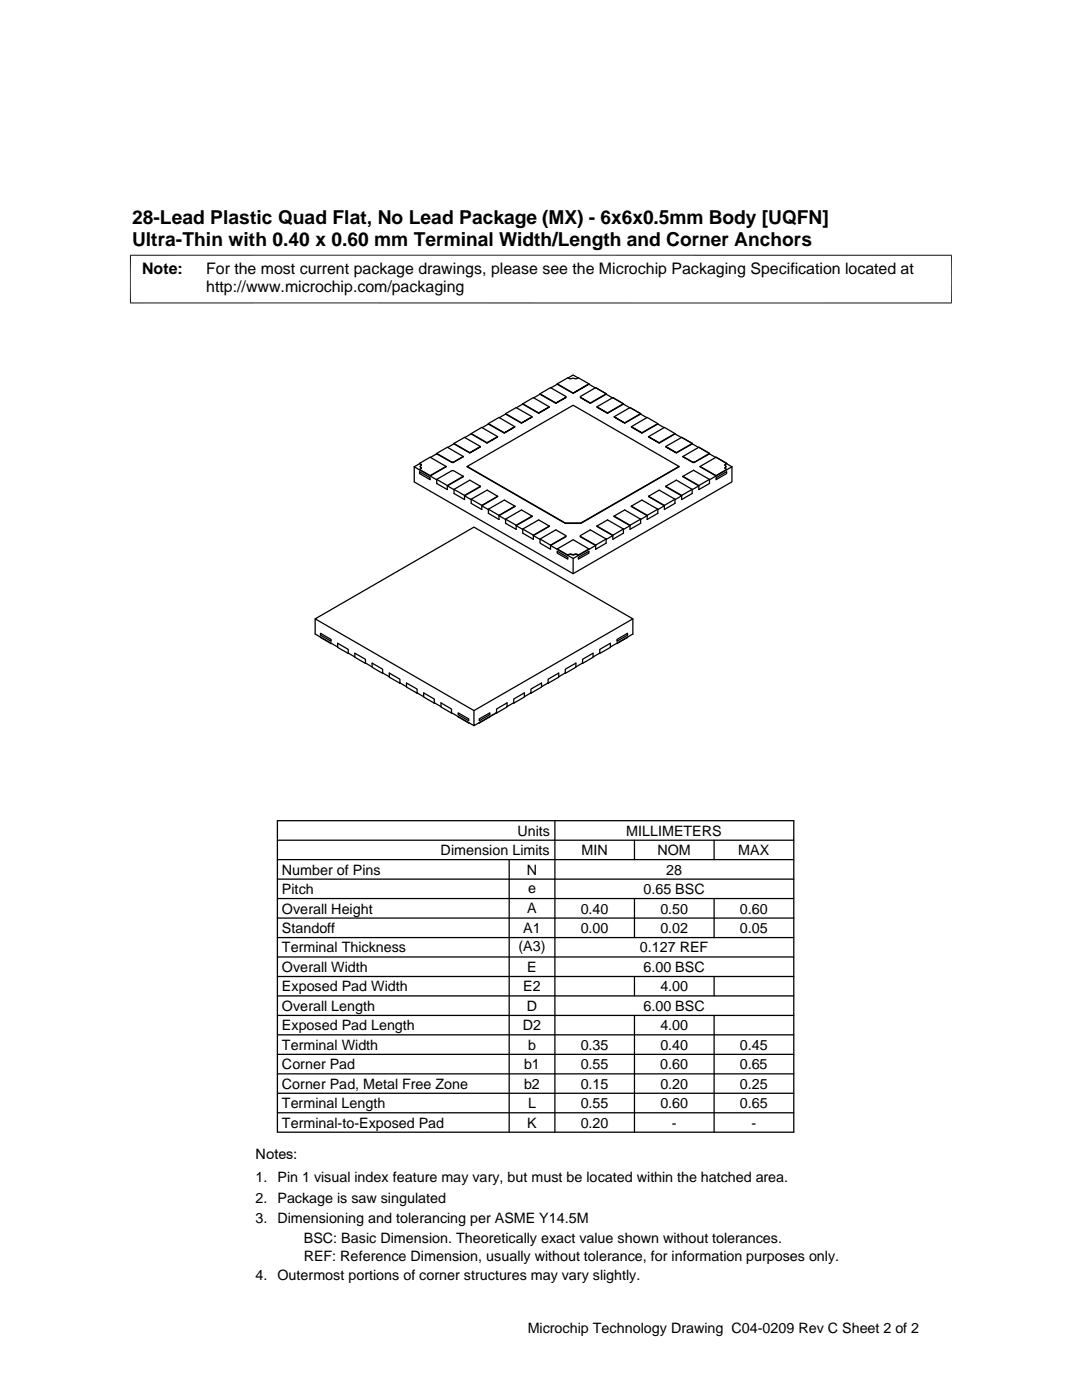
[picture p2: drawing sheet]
<svg xmlns="http://www.w3.org/2000/svg" width="216mm" height="279mm" viewBox="0 0 216 279" stroke-linecap="round" stroke-linejoin="round" font-family="sans-serif">
<g fill="none" stroke="#000" stroke-width=".25">
<path d="M107.7 78.7l-1.2 .7M107.7 78.7l2.2-1.3 3 1.7v.3l-2 1.1 2-1.2M107.7 78.7l3.2 1.8M107.7 78.6l3.2 1.8M111.2 76.7l-1.3 .7M111.2 76.7l2.1-1.3 .4 .2 .7-.1 .5 .1 .5-.2 3.4 2M111.2 76.7l3.2 1.8M111.2 76.6l3.2 1.8M113.4 75.4l1-.6 .9 .6M114.4 78.4l3.1-1.8zM118.9 77.4l2.1 1.3M118.9 77.4l2.1 1.2-3.2 1.8"/>
<path d="M118.9 77.4l-3.1 1.7v.3l2 1.1-2-1.2M121 78.7l-3.2 1.8M121 78.7l1.2 .7M122.3 79.4l-3.2 1.8M122.3 79.4l2.1 1.2M122.3 79.4l2.1 1.2-3.2 1.8M82.7 93.2v3l31.7 18.3 31.6-18.3v-3M82.7 93.2l4.4 2.6M83.7 92.5l.4 .3a.32 .32 0 0 0-.2 .3 .32 .32 0 0 0 .2 .3l-.4 .3M83.7 92.5l2.1-1.3 3.2 1.9M83.7 92.5h.1M83.7 93.7v.1"/>
<path d="M83.7 94.1l2.1 1.3v.3l-2.1-1.2zM83.9 93.1l.2 .3M84.1 92.8l-.4-.3-1 .7M87.1 90.6l-1.2 .7M87.1 90.5l3.1 1.7M87.1 90.6l3.1 1.7M87.1 90.6l2.2-1.3 3.1 1.8M87.1 95.7v.8l2.2 1.2v-.8M87.1 95.7l2.2 1.2M89 93.1l-3.2 1.9-2.1-1.3M89 93.1l-3.2 1.8M90.2 92.2h.2"/>
<path d="M90.2 92.2l.2 .1M90.4 92.2l2-1.1-2 1.2M90.4 92.2v.1M90.6 88.6l-1.3 .7M90.6 88.6l2.1-1.3 3.2 1.8M90.6 88.6l3.1 1.8M90.6 88.5l3.1 1.8M90.6 97.7v.8l2.1 1.2v-.8M90.6 97.7l2.1 1.2M92.4 95.1l-3.1 1.8M92.4 95.1l-3.1 1.9 1.3 .7M92.4 95.1l-1.9-1.2h-.3l-3.1 1.8"/>
<path d="M93.2 93.1l21.2-12.2 21.1 12.2-19.6 11.3h-3.1zM93.2 93.1l19.6 11.4h3.1l19.6-11.4M93.7 90.3l2.2-1.2zM94 86.6l3.2 1.8M94 86.5l3.2 1.8M94 86.6l-1.2 .7M94 86.6l2.1-1.3 3.2 1.8M94 99.6v.9l2.1 1.2v-.8M94 99.6l2.1 1.3M95.9 97l-3.2 2 1.3 .7M95.9 97l-2.2-1.2-3.1 1.9M95.9 97l-3.2 1.9"/>
<path d="M97.2 88.3l2.1-1.2zM97.5 84.6l-1.3 .7M97.5 84.6l2.1-1.3 3.1 1.9M97.5 84.6l3.1 1.8M97.5 84.5l3.1 1.9M99.3 99l-3.2 1.9 1.4 .8M99.3 99l-2.1-1.2-3.2 1.8M99.3 99l-3.2 1.9M100.6 86.4l2.1-1.2zM100.9 82.6l2.1-1.3 3.2 1.9M100.9 82.5l3.2 1.9M100.9 82.6l3.2 1.9"/>
<path d="M100.9 82.6l-1.3 .8M104.1 84.4l2.1-1.2zM104.3 80.6l2.1-1.2 3.2 1.8M104.3 80.6l3.2 1.9M104.3 80.6l3.2 1.8M104.3 80.6l-1.2 .8M107.5 82.4l2.1-1.2zM119.1 81.2l2.1 1.3zM122.6 83.2l2.1 1.3zM124.4 80.6l-3.2 1.9M124.4 80.6l1.2 .8M125.7 81.3l-3.1 1.9"/>
<path d="M125.7 81.3l2.1 1.3M125.7 81.3l2.1 1.2-3.1 1.9M126 85.2l2.1 1.2zM127.8 82.6l-3.1 1.9M127.8 82.6l1.3 .8M129.4 87.1l2.1 1.3zM129.4 99l3.2 1.9-1.3 .8M129.4 99l2.1-1.2 3.2 1.8M129.4 99l3.2 1.9M131.3 84.6l-2.2-1.3-3.1 1.9M131.3 84.6l-3.2 1.8M131.3 84.5l-3.2 1.9"/>
<path d="M131.3 84.6l1.2 .7M132.8 97l3.2 1.9M132.8 89.1l2.2 1.3zM132.8 97l3.2 2-1.3 .7M132.8 97l2.2-1.2 3.1 1.9M134.7 86.6l-3.2 1.8M134.7 86.5l-3.2 1.8M134.7 86.6l-2.1-1.3-3.2 1.8M134.7 99.6l-2.1 1.3M134.7 99.6v.9l-2.1 1.2v-.8M134.7 86.6l1.3 .7M136 87.3l2.1 1.3"/>
<path d="M136 87.3l2.1 1.2-3.1 1.8M136 87.3l-3.2 1.8M136.3 95.1l3.1 1.8M136.3 95.1l3.1 1.9-1.3 .7M136.3 95.1l2.1-1.2 3.2 1.8M138.1 97.7l-2.1 1.2M138.1 97.7v.8l-2.1 1.2v-.8M138.1 88.6l-3.1 1.8M138.1 88.6l1.3 .7M138.3 92.2l-2-1.1 2 1.2M138.3 92.2h.2M138.3 92.2v.1"/>
<path d="M138.5 92.2l-.2 .1M139.4 89.3l2.2 1.3M139.4 89.3l2.2 1.2-3.1 1.7M139.4 89.3l-3.1 1.8M139.7 93.1l3.2 1.8M141.6 90.6l-3.1 1.7M141.6 95.7l-2.2 1.2M141.6 95.7v.8l-2.2 1.2v-.8M141.6 90.6l1.2 .7M142.9 95.4l2.1-1.3v.4l-2.1 1.2zM144.8 93.1l-.2 .3M145 92.5l-.4 .3 .2 .2-.2 .4 .4 .3"/>
<path d="M145 92.5l1 .7M145 92.5l-.4 .3M145 92.5l-2.1-1.3-3.2 1.9M145 93.7v.1M145 93.7l-2.1 1.2M146 93.2l-4.4 2.6M97.5 101.6v.8l2.1 1.3v-.9M97.5 101.6l2.1 1.2M100.9 103.6v.8l2.1 1.2v-.8M100.9 103.6l2.1 1.2M102.7 101l-3.1 1.9 1.3 .8M102.7 101l-2.1-1.2-3.1 1.8"/>
<path d="M102.7 101l-3.1 1.8M104.3 105.6l2.1 1.2M104.3 105.6v.8l2.1 1.2v-.8M106.2 103l-3.2 1.9 1.3 .8M106.2 103l-2.1-1.2-3.2 1.8M106.2 103l-3.2 1.8M107.8 107.6v.8l2.1 1.2v-.8M107.8 107.6l3.1-1.9 2 1.2v.2l-3 1.8 4.5 2.6M107.8 107.6l2.1 1.2M109.6 105l-3.2 1.9 1.4 .8M109.6 105l-2.1-1.2-3.2 1.8M109.6 105l-3.2 1.8"/>
<path d="M111.2 110l2.1 1.2v.4l-2.1-1.2zM111.2 109.6l2.1 1.2M112.8 104.4v.1M112.9 107l-3 1.8M113.3 110.8l.5-.2 .6 .1 .6-.1 .4 .2M113.3 110.8l.5-.2 1.6 .2M115.4 111.2l2.1-1.2v.4l-2.1 1.2zM115.8 107l3.1 1.8M115.9 104.4v.1M117.5 109.6l-3.1-1.9-3.2 1.9M117.5 109.6l-2.1 1.2M117.5 109.6h.1"/>
<path d="M119.1 105l3.2 1.9-1.4 .8M119.1 105l2.1-1.2 3.2 1.8M119.1 105l3.2 1.8M120.9 107.6l-2 1.2M120.9 107.6l-3.1-1.9-2 1.2v.2l3.1 1.8-4.5 2.6v3M120.9 107.6v.8l-2 1.2v-.8M122.5 103l3.2 1.9-1.3 .8M122.5 103l2.2-1.2 3.1 1.8M122.5 103l3.2 1.8M124.4 105.6l-2.1 1.2M124.4 105.6v.8l-2.1 1.2v-.8M126 101l3.1 1.9-1.3 .8"/>
<path d="M126 101l2.1-1.2 3.2 1.8M126 101l3.1 1.8M127.8 103.6l-2.1 1.2M127.8 103.6v.8l-2.1 1.2v-.8M131.3 101.6l-2.2 1.2M131.3 101.6v.8l-2.2 1.3v-.9M62.9 123.5l31.7-18.3 31.7 18.3-31.7 18.3zM62.9 123.5v3l4.5 2.6M63.9 126.4l2.2 1.2v.4l-2.2-1.2zM63.9 127.1l2.2 1.3M66.1 128.4h.1M67.4 128.4l2.1 1.2v.8l-2.1-1.2z"/>
<path d="M69.5 130.3l1.3 .8M69.6 130.4h-.1M70.8 130.4l2.1 1.2v.8l-2.1-1.2zM72.9 132.3l1.4 .8M73 132.4h-.1M74.3 132.3l2 1.3v.8l-2-1.2zM76.3 134.3l1.4 .8M76.4 134.3l-.1 .1M77.7 134.3l2.1 1.3v.8l-2.1-1.3zM79.8 136.3l1.3 .8M79.9 136.3l-.1 .1M81.1 136.3l2.1 1.2v.8l-2.1-1.2z"/>
<path d="M83.2 138.3l1.3 .7M83.3 138.3h-.1M84.5 138.3l2.2 1.2v.8l-2.2-1.2zM102.5 139.5l2.1-1.2v.8l-2.1 1.2zM105.9 138.3h.1M105.9 138.3l-1.3 .7M105.9 137.5l2.2-1.2v.8l-2.2 1.2zM109.3 136.3l.1 .1M109.4 136.3l-1.3 .8M109.4 135.6l2.1-1.3v.8l-2.1 1.3zM112.7 134.3l.1 .1M112.8 134.3l-1.3 .8"/>
<path d="M112.8 133.6l2.1-1.3v.9l-2.1 1.2zM116.2 132.4h.1M116.2 131.6l2.1-1.2v.8l-2.1 1.2zM116.2 132.3l-1.3 .8M119.6 130.4h.1M119.7 130.3l-1.4 .8M119.7 129.6l2.1-1.2v.8l-2.1 1.2zM123 128.4h.1M123.1 127.6l2.1-1.2v.4l-2.1 1.2zM125.2 127.1l-2.1 1.3M126.3 123.5v3l-4.5 2.6M86.7 140.3l1.3 .7"/>
<path d="M86.7 140.3h.1M88 140.3l2.1 1.2v.8l-2.1-1.2zM90.1 142.2l4.5 2.6M90.1 142.3h.1M91.4 142.3l2.1 1.2v.3l-2.1-1.2zM91.4 143l2.1 1.2M93.6 144.3h-.1M94.6 141.8v3l4.5-2.6-3.5 2.1M95.6 144.2v.1M95.6 143.5l2.1-1.2v.3l-2.1 1.2zM99 142.3h.1M99.1 141.5l2.1-1.2v.8l-2.1 1.2z"/>
<path d="M102.4 140.3h.1M102.5 140.3l-1.3 .7M55.4 163.8h103v62.2h-103zM55.4 179.3h103M55.4 171.6h103M55.4 167.7h103M55.4 175.5h103M101.6 171.6v54.4M110.7 163.8v62.2M126.6 167.7v3.9M126.6 179.3v7.8M142.5 167.7v3.9"/>
<path d="M142.5 179.3v7.8M55.4 183.2h103M55.4 194.9h103M55.4 187.1h103M55.4 198.8h103M55.4 191h103M126.6 194.9v3.9M142.5 194.9v3.9M55.4 206.5h103M55.4 202.6h103M55.4 218.2h103M55.4 210.4h103"/>
<path d="M55.4 214.3h103M126.6 202.6v23.4M142.5 202.6v23.4M55.4 222.1h103"/>
</g>
<path d="M25.9 50.9h164M26 50.8v9.8M189.8 50.8v9.8M25.9 60.5h164" fill="none" stroke="#000" stroke-width=".2"/>
<g font-size="3.8">
<text x="26.4" y="44.7">28-Lead Plastic Quad Flat, No Lead Package (MX) - 6x6x0.5mm Body [UQFN]</text>
<text x="26.4" y="49.2">Ultra-Thin with 0.40 x 0.60 mm Terminal Width/Length and Corner Anchors</text>
</g>
<g font-size="3.2">
<text x="28.4" y="54.7">Note:</text>
<text x="41.1" y="54.7">For the most current package drawings, please see the Microchip Packaging Specification located at</text>
<text x="41.1" y="58.4">http://www.microchip.com/packaging</text>
</g>
<g font-size="2.9">
<text x="103.3" y="166.8">Units</text>
<text x="125" y="166.8">MILLIMETERS</text>
<text x="87.9" y="170.6">Dimension Limits</text>
<text x="116" y="170.6">MIN</text>
<text x="131.2" y="170.6">NOM</text>
<text x="147.3" y="170.6">MAX</text>
<text x="56.3" y="174.5">Number of Pins</text>
<text x="56.3" y="178.4">Pitch</text>
<text x="105.1" y="174.5">N</text>
<text x="105.4" y="178.1">e</text>
<text x="128.4" y="178.4">0.65 BSC</text>
<text x="132.9" y="174.5">28</text>
<text x="56.3" y="182.3">Overall Height</text>
<text x="105.2" y="182.3">A</text>
<text x="115.9" y="182.3">0.40</text>
<text x="131.8" y="182.3">0.50</text>
<text x="147.6" y="182.3">0.60</text>
<text x="56.3" y="190.1">Terminal Thickness</text>
<text x="56.3" y="186.2">Standoff</text>
<text x="103.4" y="189.8">(A3)</text>
<text x="104.4" y="186.2">A1</text>
<text x="115.9" y="186.2">0.00</text>
<text x="127.7" y="190.1">0.127 REF</text>
<text x="131.8" y="186.2">0.02</text>
<text x="147.6" y="186.2">0.05</text>
<text x="56.3" y="194">Overall Width</text>
<text x="56.3" y="197.8">Exposed Pad Width</text>
<text x="104.4" y="197.8">E2</text>
<text x="105.2" y="193.9">E</text>
<text x="128.4" y="194">6.00 BSC</text>
<text x="131.8" y="197.8">4.00</text>
<text x="56.3" y="201.7">Overall Length</text>
<text x="105.1" y="201.7">D</text>
<text x="128.4" y="201.7">6.00 BSC</text>
<text x="56.3" y="205.6">Exposed Pad Length</text>
<text x="56.3" y="209.5">Terminal Width</text>
<text x="104.3" y="205.6">D2</text>
<text x="105.4" y="209.5">b</text>
<text x="115.9" y="209.5">0.35</text>
<text x="131.8" y="205.6">4.00</text>
<text x="131.8" y="209.5">0.40</text>
<text x="147.6" y="209.5">0.45</text>
<text x="56.3" y="213.4">Corner Pad</text>
<text x="104.6" y="213.4">b1</text>
<text x="115.9" y="213.4">0.55</text>
<text x="131.8" y="213.4">0.60</text>
<text x="147.6" y="213.4">0.65</text>
<text x="56.3" y="221.2">Terminal Length</text>
<text x="56.3" y="217.3">Corner Pad, Metal Free Zone</text>
<text x="104.6" y="217.3">b2</text>
<text x="105.4" y="221.2">L</text>
<text x="115.9" y="221.2">0.55</text>
<text x="115.9" y="217.3">0.15</text>
<text x="131.8" y="221.2">0.60</text>
<text x="131.8" y="217.3">0.20</text>
<text x="147.6" y="221.2">0.65</text>
<text x="147.6" y="217.3">0.25</text>
<text x="56.3" y="225">Terminal-to-Exposed Pad</text>
<text x="105.2" y="225">K</text>
<text x="115.9" y="225">0.20</text>
<text x="134.1" y="225">-</text>
<text x="150" y="225">-</text>
<text x="51" y="231.4">Notes:</text>
<text x="51" y="236">1. Pin 1 visual index feature may vary, but must be located within the hatched area.</text>
<text x="51" y="240.1">2. Package is saw singulated</text>
<text x="51" y="244">3. Dimensioning and tolerancing per ASME Y14.5M</text>
<text x="60.6" y="251.8">REF: Reference Dimension, usually without tolerance, for information purposes only.</text>
<text x="60.6" y="248.1">BSC: Basic Dimension. Theoretically exact value shown without tolerances.</text>
<text x="51" y="255.5">4. Outermost portions of corner structures may vary slightly.</text>
<text x="105.3" y="266">Microchip Technology Drawing C04-0209 Rev C Sheet 2 of 2</text>
</g>
</svg>
